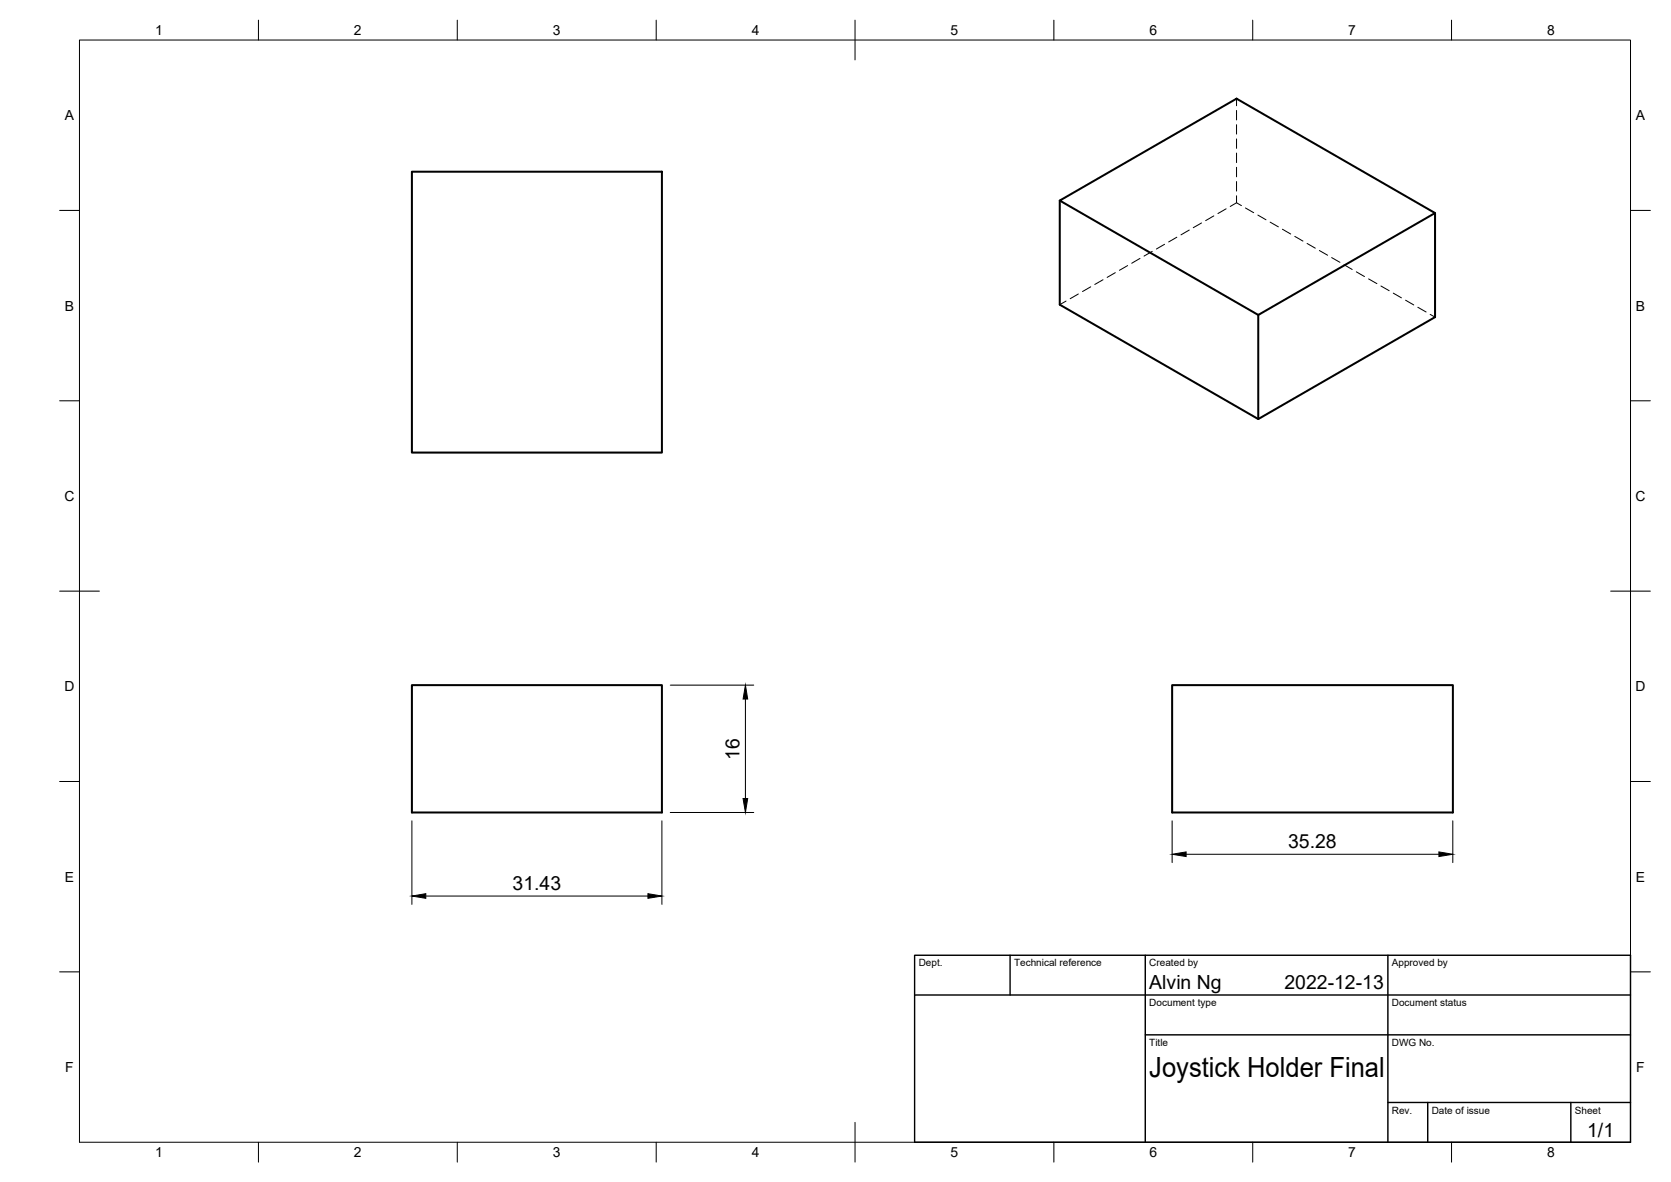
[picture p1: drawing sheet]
<svg xmlns="http://www.w3.org/2000/svg" width="420mm" height="297mm" viewBox="0 0 420 297" stroke-linecap="round" stroke-linejoin="round" font-family="sans-serif">
<!-- layer: Visible -->
<path d="M103.6 43.1h62.8v70.6h-62.8zM266.5 50.4v26.2l49.9 28.7 44.4-25.6v-26.2M266.5 50.4l44.4-25.6 49.9 28.7-44.4 25.6zM316.4 79.1v26.2M103.6 172.2h62.8v32h-62.8zM294.7 172.2h70.6v32h-70.6z" fill="none" stroke="#000" stroke-width=".51"/>
<!-- layer: Hidden -->
<g fill="none" stroke="#000" stroke-width=".25">
<path d="M310.9 24.8v1.8M310.9 27.8v2.3M310.9 31.3v2.4M310.9 34.9v2.4M310.9 38.5v2.4M295.9 59.6l-2 1.2M299 57.8l-2.1 1.2M302.1 56l-2.1 1.2M305.2 54.3l-2.1 1.1M308.3 52.5l-2.1 1.2M310.9 42v2.4M310.9 45.6v2.4"/>
<path d="M310.9 49.2v1.8M312.1 51.7l-1.2-.7-1.6 .9M313.2 52.3l2 1.2M316.3 54l2 1.2M319.4 55.8l2 1.2M322.5 57.6l2 1.2M325.6 59.4l2 1.2M268.1 75.7l-1.6 .9M271.1 73.9l-2 1.2M274.3 72.1l-2.1 1.2M277.3 70.3l-2 1.2M280.4 68.5l-2 1.2"/>
<path d="M283.5 66.7l-2 1.2M286.6 64.9l-2 1.3M289.7 63.2l-2 1.2M292.8 61.4l-2 1.2M328.7 61.2l2 1.2M331.7 63l2.1 1.1M334.8 64.7l2.1 1.2M337.9 66.5l2.1 1.2M341 68.3l2.1 1.2M344.1 70.1l2.1 1.2M347.2 71.9l2.1 1.2M350.3 73.7l2.1 1.2"/>
<path d="M353.4 75.4l2.1 1.2M356.5 77.2l2.1 1.2M359.6 79l1.2 .7"/>
</g>
<!-- layer: BORDER -->
<g fill="none" stroke="#000" stroke-width=".25">
<path d="M20 10.1h390v276.9h-390zM65 5.1v5M115 5.1v5M165 5.1v5M215 5.1v10M265 5.1v5M315 5.1v5M365 5.1v5M15 52.9h5M410 52.9h5M15 100.7h5M410 100.7h5"/>
<path d="M15 148.6h10M405 148.6h10M15 196.4h5M410 196.4h5M15 244.2h5M410 244.2h5M65 287v5M115 287v5M165 287v5M215 282.1v9.9M265 287v5M315 287v5"/>
<path d="M365 287v5"/>
</g>
<!-- layer: TITLEBLOCK -->
<path d="M230 240.1h180v46.9h-180zM230 250h180M254 240.1v9.9M288 240.1v46.9M349 240.1v46.9M288 260.1h122M349 277.1h61M359 277.1v9.9M395 277.1v9.9" fill="none" stroke="#000" stroke-width=".36"/>
<!-- layer: FD_Dimensions -->
<path d="M168.5 172.2h21M187.4 175.7v25M103.6 206.3v21M166.4 206.3v21M168.5 204.2h21M294.7 206.3v10.5M298.2 214.7h63.6M365.3 206.3v10.5M107.1 225.2h55.8" fill="none" stroke="#000" stroke-width=".25"/>
<path d="M187.4 172.2l.6 3.5h-1.2zM186.8 200.7h1.2l-.6 3.5zM294.7 214.7l3.5-.6v1.2zM361.8 214.1l3.5 .6-3.5 .6zM103.6 225.2l3.5-.6v1.1zM162.9 224.6l3.5 .6-3.5 .5z" fill="#000" stroke="#000" stroke-width=".25"/>
<text font-size="7" x="289" y="270.6">Joystick Holder Final</text>
<g font-size="4.9">
<text x="186" y="191" transform="rotate(-90 186 191)">16</text>
<text x="323.9" y="213.2">35.28</text>
<text x="128.9" y="223.7">31.43</text>
<text x="289" y="248.5">Alvin Ng</text>
<text x="323" y="248.5">2022-12-13</text>
<text x="399.1" y="285.7">1/1</text>
</g>
<g font-size="3.5">
<text x="39" y="8.8">1</text>
<text x="89" y="8.8">2</text>
<text x="139" y="8.8">3</text>
<text x="189" y="8.8">4</text>
<text x="239" y="8.8">5</text>
<text x="289" y="8.8">6</text>
<text x="339" y="8.8">7</text>
<text x="389" y="8.8">8</text>
<text x="16.3" y="30.2">A</text>
<text x="411.3" y="30.2">A</text>
<text x="16.3" y="78">B</text>
<text x="411.3" y="78">B</text>
<text x="16.2" y="125.9">C</text>
<text x="411.2" y="125.9">C</text>
<text x="16.2" y="173.7">D</text>
<text x="411.2" y="173.7">D</text>
<text x="16.3" y="221.6">E</text>
<text x="411.3" y="221.6">E</text>
<text x="16.4" y="269.4">F</text>
<text x="411.4" y="269.4">F</text>
<text x="39" y="290.8">1</text>
<text x="89" y="290.8">2</text>
<text x="139" y="290.8">3</text>
<text x="189" y="290.8">4</text>
<text x="239" y="290.8">5</text>
<text x="289" y="290.8">6</text>
<text x="339" y="290.8">7</text>
<text x="389" y="290.8">8</text>
</g>
<g font-size="2.5">
<text x="231" y="242.9">Dept.</text>
<text x="255" y="242.9">Technical reference</text>
<text x="289" y="242.9">Created by</text>
<text x="350" y="242.9">Approved by</text>
<text x="289" y="252.8">Document type</text>
<text x="350" y="252.8">Document status</text>
<text x="289" y="262.9">Title</text>
<text x="350" y="262.9">DWG No.</text>
<text x="350" y="279.9">Rev.</text>
<text x="360" y="279.9">Date of issue</text>
<text x="396" y="279.9">Sheet</text>
</g>
</svg>
